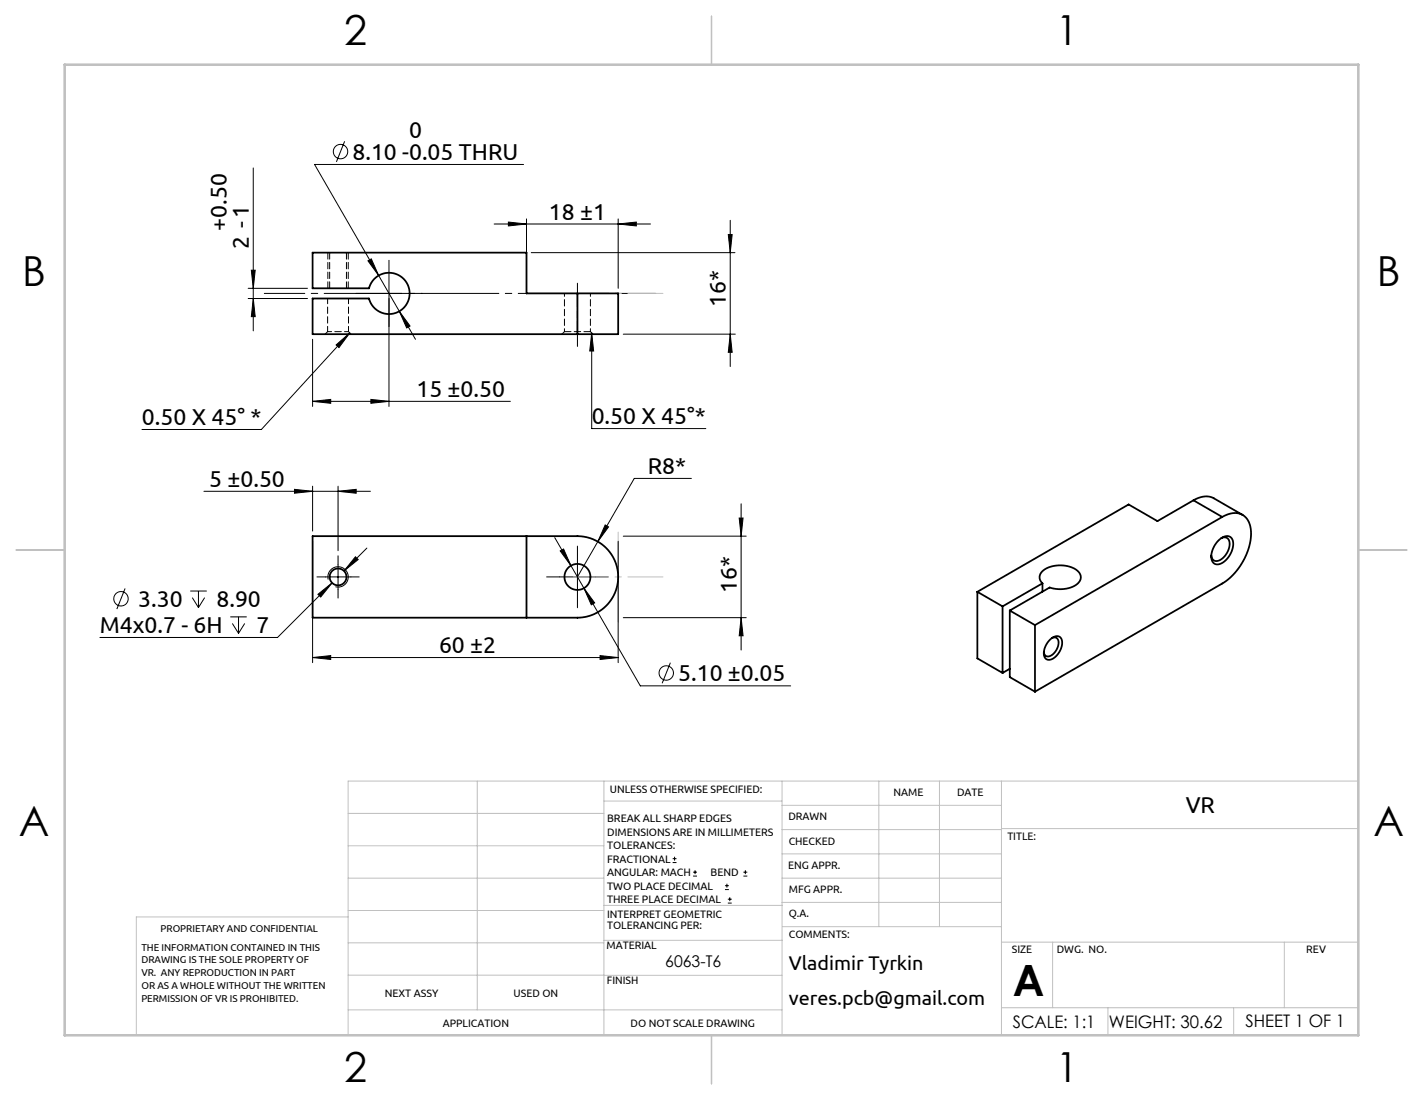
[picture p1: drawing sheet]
<svg xmlns="http://www.w3.org/2000/svg" width="279mm" height="216mm" viewBox="0 0 279 216" stroke-linecap="round" stroke-linejoin="round" font-family="sans-serif">
<g fill="none" stroke="#000" stroke-width=".2">
<path d="M49.7 33v31.9M67.7 27.7l-1.6 4.1M102.8 32.3h-41l19.8 34.3M48.7 56.6h11.7M48.7 58.6h11.7M49.3 53h.8l-.4 3.6zM49.7 58.6l.4 3.5h-.8zM69.9 57.6h13M72.2 51.2l.7-.4 1.5 3.3zM76.4 51.1v28.7M97 44h30.7M99.8 43.6l3.6 .4-3.6 .3z"/>
<path d="M103.4 43v13.6M104.3 49.6h40M121.4 44l3.5-.4v.7zM121.4 43v13.6M143 46h.8l-.4 3.6zM143.4 43.2v28.7M61.4 78.8l3.5-.4v.8zM61.4 66.6v13.2M61.4 78.8h38.8M66 67.7l2.7-2.4-2.1 2.9zM68.7 65.3l-17.4 19h-23.4M72.8 78.4l3.6 .4-3.6 .4z"/>
<path d="M78.4 61.1l2.1 2.9-.6 .4zM116.2 65.3l.4 3.6h-.8zM116.2 65.3v18.8h22.4M122.4 65.6h22M143.4 65.6l.4 3.5h-.8zM40 96.4h32.7M57.8 96l3.6 .4-3.6 .4zM61.4 95.4v8.8M66.4 96.4l3.5-.4v.8zM66.4 95.4v12.7M135.8 93.9h-11.3l-11.1 19.3M145.5 98.9v28.7"/>
<path d="M24.6 115.5l-1.7 4M37.4 116h3.2M37.8 117.3l1.2 1.9M39 116v3.2M40.2 117.3l-1.2 1.9M61.4 106.2v23.9M62.4 116.6l2.8-2.2-2.2 2.8zM63.9 113.2h5M64.4 113.8a2 2 0 0 1 1.8-2.6 2 2 0 0 1 2.2 2.2 2 2 0 0 1-2.5 1.8M65.2 114.4l-10.7 10.7h-34.9M66.4 110.7v5M69.8 109.3l.5 .5-2.8 2.3z"/>
<path d="M72 107.6l-4.5 4.5M108.9 105.5l5.8 9.9M109.9 113.2h7M110 108.1l.7-.3 1.4 3.2zM113.4 109.7v7M114.7 115.4l2.1 2.9-.7 .4zM114.7 115.4l11 19.2h29.5M118.8 103l.7 .4-2.1 2.9zM121.4 106.2v23.9M122.4 105.2h24.1M145.1 101.7h.8l-.4 3.5zM45.2 121.1h3.3"/>
<path d="M45.6 122.4l1.2 1.9M46.8 121.1v3.2M48 122.4l-1.2 1.9M61.4 129.1l3.5-.4v.7zM61.4 129.1h60M117.8 128.7l3.6 .4-3.6 .3zM122.4 121.2h24.1M131.6 130.1l-1.6 4M145.5 121.2l.4 3.6h-.8zM132.1 169.3h.7M132.1 168.5h.7M132.4 168.2v.7"/>
<path d="M136.1 171.9h.8M136.1 171.2h.8M136.5 170.8v.8M142.3 174.6h.8M142.3 173.8h.8M142.7 173.5v.7M142.9 177.3h.8M142.9 176.5h.8M143.3 176.1v.8M146 171.9h.7M146 171.2h.7M146.3 170.8v.8"/>
<circle cx="66.9" cy="29.8" r="1.42"/>
<circle cx="23.8" cy="117.5" r="1.42"/>
<circle cx="130.8" cy="132.1" r="1.42"/>
</g>
<path d="M63.9 113.2h-1.7M66.4 115.7v1.7M66.4 110.7v-1.6M68.9 113.2h1.6M109.9 113.2h-2.6M113.4 116.7v2.6M113.4 109.7v-2.5M116.9 113.2h2.5" fill="none" stroke="#000" stroke-width=".2" stroke-dasharray="15.2 1.3 1.3 1.3"/>
<path d="M64.4 49.6v7M64.7 49.6v7M68 56.6v-7M68.4 56.6v-7M115.9 65.1h-5.1" fill="none" stroke="#000" stroke-width=".2" stroke-dasharray="1.3 .6"/>
<path d="M51.9 57.6h76.9" fill="none" stroke="#000" stroke-width=".2" stroke-dasharray="15.2 1.3 1.3 1.3" stroke-dashoffset="7.3"/>
<path d="M113.4 55.6v12.4" fill="none" stroke="#000" stroke-width=".2" stroke-dasharray="15.2 1.3 1.3 1.3" stroke-dashoffset="10.9"/>
<path d="M112.6 57.6h17.6M112.6 113.2h17.6M121.4 104.4v17.6" fill="none" stroke="#c0c0c0" stroke-width=".2" stroke-dasharray="15.2 1.3 1.3 1.3" stroke-dashoffset="8.3"/>
<g fill="none" stroke="#c0c0c0" stroke-width=".2">
<path d="M68.4 159.7h50.2M93.7 153.3v44.9M118.6 153.3v49.9M118.6 157.2h34.9M153.5 153.3v49.9M153.5 158.1h43.1M172.6 153.3v28.6M184.5 153.3v28.6M196.6 153.3v49.9M266.7 153.3h-198.3v49.9M68.4 178.7h50.2M68.4 172.4h50.2"/>
<path d="M68.4 166h50.2M68.4 180h-41.6v23.2M118.6 177.7h35.1M153.5 167.6h43.1M153.5 162.8h43.1M153.5 172.4h43.1M153.5 177.1h43.1M196.6 162.6h70.1M68.4 198.2h85.1M68.4 185.1h50.2M68.4 191.4h50.2M118.6 191.4h34.9"/>
<path d="M118.6 184.6h35.1M153.7 181.9h42.9M196.6 197.8h70.1M196.6 184.9h70.1M206.7 184.9v12.9M217.5 197.8v5.4M242.2 197.8v5.4M252.2 184.9v12.9"/>
</g>
<path d="M139.7 3.2v9.5M3.2 107.9h9.5M266.7 107.9h9.5M139.7 203.2v9.5" fill="none" stroke="#c0c0c0" stroke-width=".25"/>
<path d="M12.7 12.7h254v190.5h-254z" fill="none" stroke="#c0c0c0" stroke-width=".5"/>
<g fill="#000">
<path d="M49.3 53h.8l-.4 3.6zM49.7 58.6l.4 3.5h-.8z"/>
<path d="M99.8 43.6l3.6 .4-3.6 .3zM121.4 44l3.5-.4v.7z"/>
<path d="M72.8 78.4l3.6 .4-3.6 .4zM61.4 78.8l3.5-.4v.8z"/>
<path d="M78.4 61.1l1.5 3.3 .6-.4zM72.2 51.2l2.2 2.9-1.5-3.3zM110 108.1l2.1 2.9-1.4-3.2zM114.7 115.4l1.4 3.3 .7-.4z"/>
<path d="M116.2 65.3l.4 3.6h-.8zM66 67.7l2.7-2.4-2.1 2.9zM118.8 103l-1.4 3.3 2.1-2.9zM69.8 109.3l-2.3 2.8 2.8-2.3zM62.4 116.6l.6 .6 2.2-2.8z"/>
<path d="M143.4 65.6l.4 3.5h-.8zM143 46h.8l-.4 3.6z"/>
<path d="M145.1 101.7h.8l-.4 3.5zM145.5 121.2l.4 3.6h-.8z"/>
<path d="M117.8 128.7l3.6 .4-3.6 .3zM61.4 129.1l3.5-.4v.7zM66.4 96.4l3.5-.4v.8zM57.8 96l3.6 .4-3.6 .4z"/>
</g>
<g fill="none" stroke="#000" stroke-width=".35">
<path d="M113.4 57.6h-10v-8h-42v7h11.1a4 4 0 0 1 6.2-2.3 4 4 0 0 1 0 6.6 4 4 0 0 1-6.2-2.3h-11.1v7h52M113.4 57.6h8v8h-8M113.4 57.6v8M234.3 98.2a4 4 0 0 1 4-.4l5.7 3.3M234.3 98.2l-7 4.1-5.7-3.3-29.7 17.2M234.3 98.2l5.7 3.3M61.4 105.2h52a8 8 0 0 1 8 8 8 8 0 0 1-8 8h-52zM103.4 105.2v16M191.9 116.2l5 2.8M191.9 116.2v13l5 2.9M196.9 119v13.1M198.3 119.8l4.9 2.9"/>
<path d="M198.3 119.8v13.1l4.9 2.9M204.7 114.5a1.71 1.71 0 0 1 .7-2.9 5.8 5.8 0 0 1 6.5 .8 1.75 1.75 0 0 1-1.1 2.7 6.5 6.5 0 0 1-4.7 .2l-7.8 4.5M204.7 114.5l-7.8 4.5M204.7 114.5v1.6M239.2 106.1a1.76 1.76 0 0 1 2.6-.5 3.8 3.8 0 0 1-1.1 4.4 1.7 1.7 0 0 1-2.5 .4 3.7 3.7 0 0 1 1-4.3zM239.8 105.6a1.15 1.15 0 0 1 1.4 .2 1.15 1.15 0 0 1 .2 1.3 3.3 3.3 0 0 1-2.7 3l-.6-.3-.3-.8M240 101.5a3.5 3.5 0 0 1 4.8 .3 7.1 7.1 0 0 1 .1 6.6 12.4 12.4 0 0 1-4.9 6.1l-36.8 21.3M240 101.5l-36.8 21.2M198.3 131.3l-1.4 .8M203.2 122.7v13.1M206.2 125.5a1.35 1.35 0 0 1 2.2-.2 3.4 3.4 0 0 1-2.6 4.2 1.42 1.42 0 0 1-.7-2l.3-1zM206.6 125.2a.95 .95 0 0 1 1.1 .2 .95 .95 0 0 1 .1 1.1 2.5 2.5 0 0 1-2.3 2.3l-.3-.2-.2-.6"/>
<circle cx="66.4" cy="113.2" r="1.65"/>
<circle cx="113.4" cy="113.2" r="2.55"/>
</g>
<path d="M64.3 65.1l-.5 .5M68.9 65.6l-.5-.5M110.8 65.1l-.5 .5M113.4 65.6v-8M116.4 65.6l-.5-.5" fill="none" stroke="#000" stroke-width=".2" stroke-dasharray="1.3 .6" stroke-dashoffset=".4"/>
<path d="M68.4 65.1h-4.1" fill="none" stroke="#000" stroke-width=".2" stroke-dasharray="1.3 .6" stroke-dashoffset=".5"/>
<path d="M110.8 57.6v7.5M115.9 65.1v-7.5" fill="none" stroke="#000" stroke-width=".2" stroke-dasharray="1.3 .6" stroke-dashoffset=".7"/>
<path d="M64.3 58.6v6.5M68.4 65.1v-6.5" fill="none" stroke="#000" stroke-width=".2" stroke-dasharray="1.3 .6" stroke-dashoffset=".2"/>
<text font-size="8.5" x="198.9" y="195.5">A</text>
<g font-size="8.1">
<text x="67.6" y="8.9">2</text>
<text x="207.3" y="8.9">1</text>
<text x="4.4" y="56.2">B</text>
<text x="270.4" y="56.2">B</text>
<text x="3.7" y="164.1">A</text>
<text x="269.7" y="164.1">A</text>
<text x="67.6" y="212.4">2</text>
<text x="207.3" y="212.4">1</text>
</g>
<g font-size="4.5">
<text x="80.3" y="27.1">0</text>
<text x="69.2" y="31.4">8.10 -0.05 THRU</text>
<text x="44.5" y="45.3" transform="rotate(-90 44.5 45.3)">+0.50</text>
<text x="107.8" y="43.1">18 ±1</text>
<text x="48.8" y="48.9" transform="rotate(-90 48.8 48.9)">2 -1</text>
<text x="142.5" y="60.2" transform="rotate(-90 142.5 60.2)">16*</text>
<text x="81.8" y="77.9">15 ±0.50</text>
<text x="27.9" y="83.4">0.50 X 45° *</text>
<text x="116.2" y="83.2">0.50 X 45°*</text>
<text x="41.1" y="95.6">5 ±0.50</text>
<text x="127.2" y="93">R8*</text>
<text x="27.1" y="119.2">3.30</text>
<text x="42.5" y="119.2">8.90</text>
<text x="144.6" y="116.3" transform="rotate(-90 144.6 116.3)">16*</text>
<text x="19.6" y="124.2">M4x0.7 - 6H</text>
<text x="50.4" y="124.2">7</text>
<text x="86.2" y="128.2">60 ±2</text>
<text x="133.2" y="133.7">5.10 ±0.05</text>
<text x="232.8" y="159.5">VR</text>
</g>
<g font-size="3.9">
<text x="154.9" y="190.4">Vladimir Tyrkin</text>
<text x="154.9" y="197.2">veres.pcb@gmail.com</text>
</g>
<g font-size="3.4">
<text x="198.8" y="201.7">SCALE: 1:1</text>
<text x="217.7" y="201.8">WEIGHT: 30.62</text>
<text x="244.5" y="201.7">SHEET 1 OF 1</text>
</g>
<text font-size="3.2" x="130.6" y="189.8">6063-T6</text>
<g font-size="2.1">
<text x="119.8" y="155.6">UNLESS OTHERWISE SPECIFIED:</text>
<text x="119.2" y="161.4">BREAK ALL SHARP EDGES</text>
<text x="154.8" y="161">DRAWN</text>
<text x="175.4" y="156.2">NAME</text>
<text x="187.9" y="156.2">DATE</text>
<text x="119.2" y="164">DIMENSIONS ARE IN MILLIMETERS</text>
<text x="119.2" y="166.7">TOLERANCES:</text>
<text x="154.9" y="165.8">CHECKED</text>
<text x="197.8" y="165">TITLE:</text>
<text x="119.2" y="169.3">FRACTIONAL</text>
<text x="119.2" y="172">ANGULAR: MACH</text>
<text x="139.5" y="172">BEND</text>
<text x="154.8" y="170.5">ENG APPR.</text>
<text x="119.2" y="174.6">TWO PLACE DECIMAL</text>
<text x="119.2" y="177.3">THREE PLACE DECIMAL</text>
<text x="154.9" y="180">Q.A.</text>
<text x="154.9" y="175.2">MFG APPR.</text>
<text x="119.2" y="180.2">INTERPRET GEOMETRIC</text>
<text x="119.2" y="182.3">TOLERANCING PER:</text>
<text x="154.9" y="184.2">COMMENTS:</text>
<text x="119.1" y="186.3">MATERIAL</text>
<text x="198.7" y="187">SIZE</text>
<text x="207.5" y="187">DWG. NO.</text>
<text x="256.5" y="187.1">REV</text>
<text x="75.5" y="195.8">NEXT ASSY</text>
<text x="100.9" y="195.7">USED ON</text>
<text x="119.2" y="193.1">FINISH</text>
<text x="86.9" y="201.6">APPLICATION</text>
<text x="123.8" y="201.6">DO NOT SCALE DRAWING</text>
</g>
<g font-size="2">
<text x="31.5" y="183">PROPRIETARY AND CONFIDENTIAL</text>
<text x="27.8" y="186.6">THE INFORMATION CONTAINED IN THIS</text>
<text x="27.8" y="189.1">DRAWING IS THE SOLE PROPERTY OF</text>
<text x="27.8" y="191.6">VR. ANY REPRODUCTION IN PART</text>
<text x="27.8" y="194.2">OR AS A WHOLE WITHOUT THE WRITTEN</text>
<text x="27.8" y="196.7">PERMISSION OF VR IS PROHIBITED.</text>
</g>
</svg>
